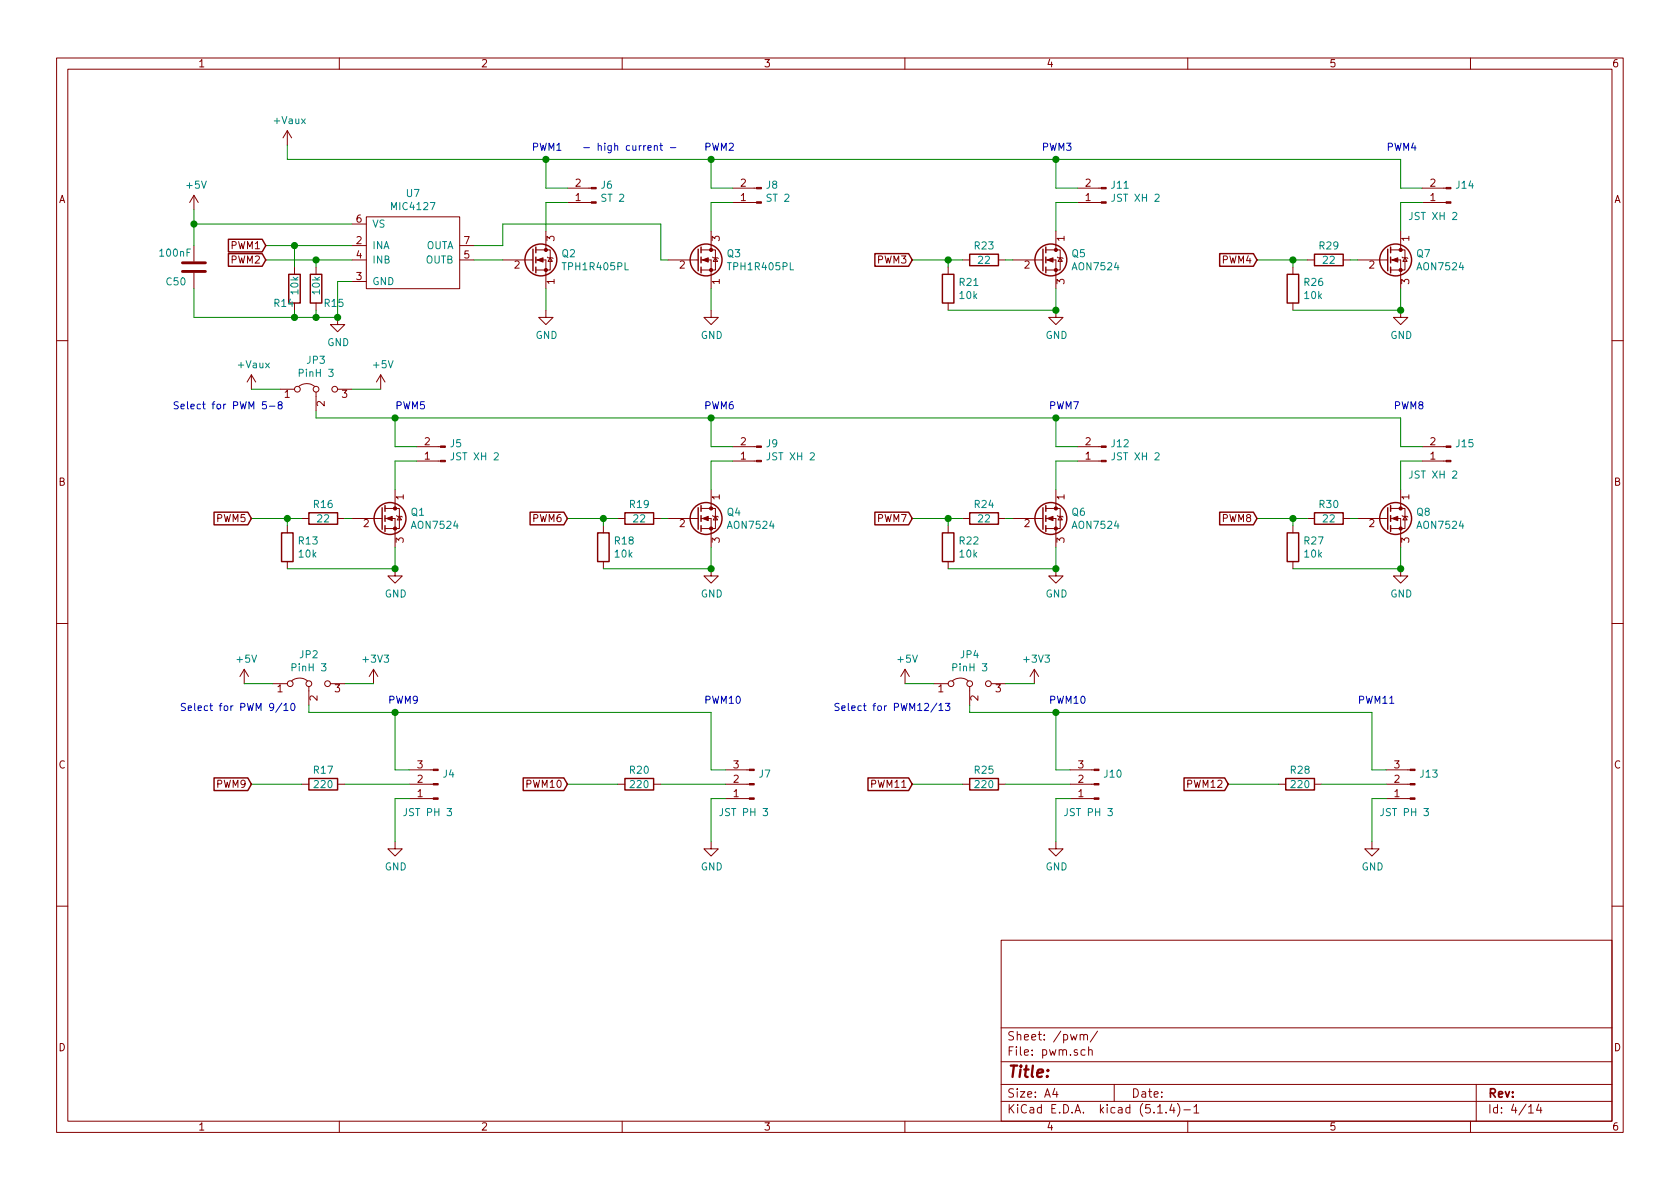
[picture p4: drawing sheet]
EESchema Schematic File Version 4
LIBS:conan-cache
EELAYER 30 0
EELAYER END
$Descr A4 11693 8268
encoding utf-8
Sheet 4 14
Title ""
Date ""
Rev ""
Comp ""
Comment1 ""
Comment2 ""
Comment3 ""
Comment4 ""
$EndDescr
$Comp
L power:GND #PWR051
U 1 1
P 3800 2150
F 0 "#PWR051" H 3800 1900 50  0001 C CNN
F 1 "GND" H 3805 1977 50  0000 C CNN
F 2 "" H 3800 2150 50  0001 C CNN
F 3 "" H 3800 2150 50  0001 C CNN
	1    3800 2150
	1    0    0    -1  
$EndComp
Wire Wire Line
	3800 2150 3800 2000
Text GLabel 1850 1700 0    50   Input ~ 0
PWM1
$Comp
L Connector:Conn_01x02_Male J6
U 1 1
P 4150 1400
F 0 "J6" H 4122 1282 50  0000 R CNN
F 1 "ST 2" H 4122 1373 50  0000 R CNN
F 2 "TerminalBlock_Phoenix:TerminalBlock_Phoenix_MKDS-3-2-5.08_1x02_P5.08mm_Horizontal" H 4150 1400 50  0001 C CNN
F 3 "~" H 4150 1400 50  0001 C CNN
	1    4150 1400
	-1   0    0    1   
$EndComp
$Comp
L arne:+Vaux #PWR045
U 1 1
P 2000 1000
F 0 "#PWR045" H 2000 850 50  0001 C CNN
F 1 "+Vaux" H 2015 1173 50  0000 C CNN
F 2 "" H 2000 1000 50  0001 C CNN
F 3 "" H 2000 1000 50  0001 C CNN
	1    2000 1000
	1    0    0    -1  
$EndComp
Wire Wire Line
	3950 1400 3800 1400
Wire Wire Line
	3800 1400 3800 1600
Wire Wire Line
	3800 1100 3800 1300
Wire Wire Line
	3800 1300 3950 1300
$Comp
L power:GND #PWR052
U 1 1
P 4950 2150
F 0 "#PWR052" H 4950 1900 50  0001 C CNN
F 1 "GND" H 4955 1977 50  0000 C CNN
F 2 "" H 4950 2150 50  0001 C CNN
F 3 "" H 4950 2150 50  0001 C CNN
	1    4950 2150
	1    0    0    -1  
$EndComp
Wire Wire Line
	4950 2150 4950 2000
Wire Wire Line
	4600 1800 4650 1800
Text GLabel 1850 1800 0    50   Input ~ 0
PWM2
$Comp
L Connector:Conn_01x02_Male J8
U 1 1
P 5300 1400
F 0 "J8" H 5272 1282 50  0000 R CNN
F 1 "ST 2" H 5272 1373 50  0000 R CNN
F 2 "TerminalBlock_Phoenix:TerminalBlock_Phoenix_MKDS-3-2-5.08_1x02_P5.08mm_Horizontal" H 5300 1400 50  0001 C CNN
F 3 "~" H 5300 1400 50  0001 C CNN
	1    5300 1400
	-1   0    0    1   
$EndComp
Wire Wire Line
	5100 1400 4950 1400
Wire Wire Line
	4950 1400 4950 1600
Wire Wire Line
	4950 1100 4950 1300
Wire Wire Line
	4950 1300 5100 1300
$Comp
L Device:Q_NMOS_DGS Q5
U 1 1
P 7250 1800
F 0 "Q5" H 7456 1846 50  0000 L CNN
F 1 "AON7524" H 7456 1755 50  0000 L CNN
F 2 "arne:FET_DGS_DFN3x3A_8L_EP1_P" H 7450 1900 50  0001 C CNN
F 3 "~" H 7250 1800 50  0001 C CNN
	1    7250 1800
	1    0    0    -1  
$EndComp
$Comp
L power:GND #PWR057
U 1 1
P 7350 2150
F 0 "#PWR057" H 7350 1900 50  0001 C CNN
F 1 "GND" H 7355 1977 50  0000 C CNN
F 2 "" H 7350 2150 50  0001 C CNN
F 3 "" H 7350 2150 50  0001 C CNN
	1    7350 2150
	1    0    0    -1  
$EndComp
Wire Wire Line
	6600 2150 7350 2150
Wire Wire Line
	7350 2150 7350 2000
Connection ~ 7350 2150
Wire Wire Line
	7000 1800 7050 1800
Wire Wire Line
	6700 1800 6600 1800
Wire Wire Line
	6600 1800 6600 1850
Wire Wire Line
	6600 1800 6350 1800
Connection ~ 6600 1800
Text GLabel 6350 1800 0    50   Input ~ 0
PWM3
$Comp
L Connector:Conn_01x02_Male J11
U 1 1
P 7700 1400
F 0 "J11" H 7672 1282 50  0000 R CNN
F 1 "JST XH 2" H 7672 1373 50  0000 R CNN
F 2 "Connector_JST:JST_XH_B02B-XH-A_1x02_P2.50mm_Vertical" H 7700 1400 50  0001 C CNN
F 3 "~" H 7700 1400 50  0001 C CNN
	1    7700 1400
	-1   0    0    1   
$EndComp
Wire Wire Line
	7500 1400 7350 1400
Wire Wire Line
	7350 1400 7350 1600
Wire Wire Line
	7350 1100 7350 1300
Wire Wire Line
	7350 1300 7500 1300
$Comp
L Device:Q_NMOS_DGS Q7
U 1 1
P 9650 1800
F 0 "Q7" H 9856 1846 50  0000 L CNN
F 1 "AON7524" H 9856 1755 50  0000 L CNN
F 2 "arne:FET_DGS_DFN3x3A_8L_EP1_P" H 9850 1900 50  0001 C CNN
F 3 "~" H 9650 1800 50  0001 C CNN
	1    9650 1800
	1    0    0    -1  
$EndComp
$Comp
L power:GND #PWR061
U 1 1
P 9750 2150
F 0 "#PWR061" H 9750 1900 50  0001 C CNN
F 1 "GND" H 9755 1977 50  0000 C CNN
F 2 "" H 9750 2150 50  0001 C CNN
F 3 "" H 9750 2150 50  0001 C CNN
	1    9750 2150
	1    0    0    -1  
$EndComp
Wire Wire Line
	9000 2150 9750 2150
Wire Wire Line
	9750 2150 9750 2000
Connection ~ 9750 2150
Wire Wire Line
	9400 1800 9450 1800
Wire Wire Line
	9100 1800 9000 1800
Wire Wire Line
	9000 1800 9000 1850
Wire Wire Line
	9000 1800 8750 1800
Connection ~ 9000 1800
Text GLabel 8750 1800 0    50   Input ~ 0
PWM4
$Comp
L Connector:Conn_01x02_Male J14
U 1 1
P 10100 1400
F 0 "J14" H 10072 1282 50  0000 R CNN
F 1 "JST XH 2" H 10400 1500 50  0000 R CNN
F 2 "Connector_JST:JST_XH_B02B-XH-A_1x02_P2.50mm_Vertical" H 10100 1400 50  0001 C CNN
F 3 "~" H 10100 1400 50  0001 C CNN
	1    10100 1400
	-1   0    0    1   
$EndComp
Wire Wire Line
	9900 1400 9750 1400
Wire Wire Line
	9750 1400 9750 1600
Wire Wire Line
	9750 1100 9750 1300
Wire Wire Line
	9750 1300 9900 1300
Wire Wire Line
	9750 1100 7350 1100
Wire Wire Line
	2000 1100 2000 1000
Connection ~ 3800 1100
Wire Wire Line
	3800 1100 2000 1100
Connection ~ 4950 1100
Wire Wire Line
	4950 1100 3800 1100
Connection ~ 7350 1100
Wire Wire Line
	7350 1100 4950 1100
$Comp
L Device:Q_NMOS_DGS Q1
U 1 1
P 2650 3600
F 0 "Q1" H 2856 3646 50  0000 L CNN
F 1 "AON7524" H 2856 3555 50  0000 L CNN
F 2 "arne:FET_DGS_DFN3x3A_8L_EP1_P" H 2850 3700 50  0001 C CNN
F 3 "~" H 2650 3600 50  0001 C CNN
	1    2650 3600
	1    0    0    -1  
$EndComp
$Comp
L power:GND #PWR049
U 1 1
P 2750 3950
F 0 "#PWR049" H 2750 3700 50  0001 C CNN
F 1 "GND" H 2755 3777 50  0000 C CNN
F 2 "" H 2750 3950 50  0001 C CNN
F 3 "" H 2750 3950 50  0001 C CNN
	1    2750 3950
	1    0    0    -1  
$EndComp
Wire Wire Line
	2000 3950 2750 3950
Wire Wire Line
	2750 3950 2750 3800
Connection ~ 2750 3950
Wire Wire Line
	2400 3600 2450 3600
Wire Wire Line
	2100 3600 2000 3600
Wire Wire Line
	2000 3600 2000 3650
Wire Wire Line
	2000 3600 1750 3600
Connection ~ 2000 3600
Text GLabel 1750 3600 0    50   Input ~ 0
PWM5
$Comp
L Connector:Conn_01x02_Male J5
U 1 1
P 3100 3200
F 0 "J5" H 3072 3082 50  0000 R CNN
F 1 "JST XH 2" H 3072 3173 50  0000 R CNN
F 2 "Connector_JST:JST_XH_B02B-XH-A_1x02_P2.50mm_Vertical" H 3100 3200 50  0001 C CNN
F 3 "~" H 3100 3200 50  0001 C CNN
	1    3100 3200
	-1   0    0    1   
$EndComp
Wire Wire Line
	2900 3200 2750 3200
Wire Wire Line
	2750 3200 2750 3400
Wire Wire Line
	2750 2900 2750 3100
Wire Wire Line
	2750 3100 2900 3100
$Comp
L Device:Q_NMOS_DGS Q4
U 1 1
P 4850 3600
F 0 "Q4" H 5056 3646 50  0000 L CNN
F 1 "AON7524" H 5056 3555 50  0000 L CNN
F 2 "arne:FET_DGS_DFN3x3A_8L_EP1_P" H 5050 3700 50  0001 C CNN
F 3 "~" H 4850 3600 50  0001 C CNN
	1    4850 3600
	1    0    0    -1  
$EndComp
$Comp
L power:GND #PWR053
U 1 1
P 4950 3950
F 0 "#PWR053" H 4950 3700 50  0001 C CNN
F 1 "GND" H 4955 3777 50  0000 C CNN
F 2 "" H 4950 3950 50  0001 C CNN
F 3 "" H 4950 3950 50  0001 C CNN
	1    4950 3950
	1    0    0    -1  
$EndComp
Wire Wire Line
	4200 3950 4950 3950
Wire Wire Line
	4950 3950 4950 3800
Connection ~ 4950 3950
Wire Wire Line
	4600 3600 4650 3600
Wire Wire Line
	4300 3600 4200 3600
Wire Wire Line
	4200 3600 4200 3650
Wire Wire Line
	4200 3600 3950 3600
Connection ~ 4200 3600
Text GLabel 3950 3600 0    50   Input ~ 0
PWM6
$Comp
L Connector:Conn_01x02_Male J9
U 1 1
P 5300 3200
F 0 "J9" H 5272 3082 50  0000 R CNN
F 1 "JST XH 2" H 5272 3173 50  0000 R CNN
F 2 "Connector_JST:JST_XH_B02B-XH-A_1x02_P2.50mm_Vertical" H 5300 3200 50  0001 C CNN
F 3 "~" H 5300 3200 50  0001 C CNN
	1    5300 3200
	-1   0    0    1   
$EndComp
Wire Wire Line
	5100 3200 4950 3200
Wire Wire Line
	4950 3200 4950 3400
Wire Wire Line
	4950 2900 4950 3100
Wire Wire Line
	4950 3100 5100 3100
$Comp
L Device:Q_NMOS_DGS Q6
U 1 1
P 7250 3600
F 0 "Q6" H 7456 3646 50  0000 L CNN
F 1 "AON7524" H 7456 3555 50  0000 L CNN
F 2 "arne:FET_DGS_DFN3x3A_8L_EP1_P" H 7450 3700 50  0001 C CNN
F 3 "~" H 7250 3600 50  0001 C CNN
	1    7250 3600
	1    0    0    -1  
$EndComp
$Comp
L power:GND #PWR058
U 1 1
P 7350 3950
F 0 "#PWR058" H 7350 3700 50  0001 C CNN
F 1 "GND" H 7355 3777 50  0000 C CNN
F 2 "" H 7350 3950 50  0001 C CNN
F 3 "" H 7350 3950 50  0001 C CNN
	1    7350 3950
	1    0    0    -1  
$EndComp
Wire Wire Line
	6600 3950 7350 3950
Wire Wire Line
	7350 3950 7350 3800
Connection ~ 7350 3950
Wire Wire Line
	7000 3600 7050 3600
Wire Wire Line
	6700 3600 6600 3600
Wire Wire Line
	6600 3600 6600 3650
Wire Wire Line
	6600 3600 6350 3600
Connection ~ 6600 3600
Text GLabel 6350 3600 0    50   Input ~ 0
PWM7
$Comp
L Connector:Conn_01x02_Male J12
U 1 1
P 7700 3200
F 0 "J12" H 7672 3082 50  0000 R CNN
F 1 "JST XH 2" H 7672 3173 50  0000 R CNN
F 2 "Connector_JST:JST_XH_B02B-XH-A_1x02_P2.50mm_Vertical" H 7700 3200 50  0001 C CNN
F 3 "~" H 7700 3200 50  0001 C CNN
	1    7700 3200
	-1   0    0    1   
$EndComp
Wire Wire Line
	7500 3200 7350 3200
Wire Wire Line
	7350 3200 7350 3400
Wire Wire Line
	7350 2900 7350 3100
Wire Wire Line
	7350 3100 7500 3100
$Comp
L Device:Q_NMOS_DGS Q8
U 1 1
P 9650 3600
F 0 "Q8" H 9856 3646 50  0000 L CNN
F 1 "AON7524" H 9856 3555 50  0000 L CNN
F 2 "arne:FET_DGS_DFN3x3A_8L_EP1_P" H 9850 3700 50  0001 C CNN
F 3 "~" H 9650 3600 50  0001 C CNN
	1    9650 3600
	1    0    0    -1  
$EndComp
$Comp
L power:GND #PWR062
U 1 1
P 9750 3950
F 0 "#PWR062" H 9750 3700 50  0001 C CNN
F 1 "GND" H 9755 3777 50  0000 C CNN
F 2 "" H 9750 3950 50  0001 C CNN
F 3 "" H 9750 3950 50  0001 C CNN
	1    9750 3950
	1    0    0    -1  
$EndComp
Wire Wire Line
	9000 3950 9750 3950
Wire Wire Line
	9750 3950 9750 3800
Connection ~ 9750 3950
Wire Wire Line
	9400 3600 9450 3600
Wire Wire Line
	9100 3600 9000 3600
Wire Wire Line
	9000 3600 9000 3650
Wire Wire Line
	9000 3600 8750 3600
Connection ~ 9000 3600
Text GLabel 8750 3600 0    50   Input ~ 0
PWM8
$Comp
L Connector:Conn_01x02_Male J15
U 1 1
P 10100 3200
F 0 "J15" H 10072 3082 50  0000 R CNN
F 1 "JST XH 2" H 10400 3300 50  0000 R CNN
F 2 "Connector_JST:JST_XH_B02B-XH-A_1x02_P2.50mm_Vertical" H 10100 3200 50  0001 C CNN
F 3 "~" H 10100 3200 50  0001 C CNN
	1    10100 3200
	-1   0    0    1   
$EndComp
Wire Wire Line
	9900 3200 9750 3200
Wire Wire Line
	9750 3200 9750 3400
Wire Wire Line
	9750 2900 9750 3100
Wire Wire Line
	9750 3100 9900 3100
Wire Wire Line
	9750 2900 7350 2900
Connection ~ 2750 2900
Wire Wire Line
	2750 2900 2200 2900
Connection ~ 4950 2900
Wire Wire Line
	4950 2900 2750 2900
Connection ~ 7350 2900
Wire Wire Line
	7350 2900 4950 2900
$Comp
L arne:+Vaux #PWR044
U 1 1
P 1750 2700
F 0 "#PWR044" H 1750 2550 50  0001 C CNN
F 1 "+Vaux" H 1765 2873 50  0000 C CNN
F 2 "" H 1750 2700 50  0001 C CNN
F 3 "" H 1750 2700 50  0001 C CNN
	1    1750 2700
	1    0    0    -1  
$EndComp
$Comp
L power:+5V #PWR048
U 1 1
P 2650 2700
F 0 "#PWR048" H 2650 2550 50  0001 C CNN
F 1 "+5V" H 2665 2873 50  0000 C CNN
F 2 "" H 2650 2700 50  0001 C CNN
F 3 "" H 2650 2700 50  0001 C CNN
	1    2650 2700
	1    0    0    -1  
$EndComp
$Comp
L Jumper:Jumper_3_Bridged12 JP3
U 1 1
P 2200 2700
F 0 "JP3" H 2200 2904 50  0000 C CNN
F 1 "PinH 3" H 2200 2813 50  0000 C CNN
F 2 "Connector_PinHeader_2.54mm:PinHeader_1x03_P2.54mm_Vertical" H 2200 2700 50  0001 C CNN
F 3 "~" H 2200 2700 50  0001 C CNN
	1    2200 2700
	1    0    0    -1  
$EndComp
Wire Wire Line
	2200 2900 2200 2850
Wire Wire Line
	1750 2700 1950 2700
Wire Wire Line
	2650 2700 2450 2700
$Comp
L power:+5V #PWR043
U 1 1
P 1700 4750
F 0 "#PWR043" H 1700 4600 50  0001 C CNN
F 1 "+5V" H 1715 4923 50  0000 C CNN
F 2 "" H 1700 4750 50  0001 C CNN
F 3 "" H 1700 4750 50  0001 C CNN
	1    1700 4750
	1    0    0    -1  
$EndComp
$Comp
L Jumper:Jumper_3_Bridged12 JP2
U 1 1
P 2150 4750
F 0 "JP2" H 2150 4954 50  0000 C CNN
F 1 "PinH 3" H 2150 4863 50  0000 C CNN
F 2 "Connector_PinHeader_2.54mm:PinHeader_1x03_P2.54mm_Vertical" H 2150 4750 50  0001 C CNN
F 3 "~" H 2150 4750 50  0001 C CNN
	1    2150 4750
	1    0    0    -1  
$EndComp
Wire Wire Line
	2150 4950 2150 4900
Wire Wire Line
	1700 4750 1900 4750
Wire Wire Line
	2600 4750 2400 4750
$Comp
L power:+3V3 #PWR047
U 1 1
P 2600 4750
F 0 "#PWR047" H 2600 4600 50  0001 C CNN
F 1 "+3V3" H 2615 4923 50  0000 C CNN
F 2 "" H 2600 4750 50  0001 C CNN
F 3 "" H 2600 4750 50  0001 C CNN
	1    2600 4750
	1    0    0    -1  
$EndComp
$Comp
L Connector:Conn_01x03_Male J4
U 1 1
P 3050 5450
F 0 "J4" H 3022 5382 50  0000 R CNN
F 1 "JST PH 3" H 3300 5650 50  0000 R CNN
F 2 "Connector_JST:JST_PH_B3B-PH-K_1x03_P2.00mm_Vertical" H 3050 5450 50  0001 C CNN
F 3 "~" H 3050 5450 50  0001 C CNN
	1    3050 5450
	-1   0    0    1   
$EndComp
$Comp
L power:GND #PWR050
U 1 1
P 2750 5850
F 0 "#PWR050" H 2750 5600 50  0001 C CNN
F 1 "GND" H 2755 5677 50  0000 C CNN
F 2 "" H 2750 5850 50  0001 C CNN
F 3 "" H 2750 5850 50  0001 C CNN
	1    2750 5850
	1    0    0    -1  
$EndComp
$Comp
L Device:R R17
U 1 1
P 2250 5450
F 0 "R17" V 2150 5450 50  0000 C CNN
F 1 "220" V 2250 5450 50  0000 C CNN
F 2 "Resistor_SMD:R_0603_1608Metric" V 2180 5450 50  0001 C CNN
F 3 "~" H 2250 5450 50  0001 C CNN
	1    2250 5450
	0    1    1    0   
$EndComp
Text GLabel 1750 5450 0    50   Input ~ 0
PWM9
Wire Wire Line
	1750 5450 2100 5450
Wire Wire Line
	2400 5450 2850 5450
Wire Wire Line
	2850 5550 2750 5550
Wire Wire Line
	2750 5550 2750 5850
Wire Wire Line
	2850 5350 2750 5350
Wire Wire Line
	2750 5350 2750 4950
Wire Wire Line
	2750 4950 2150 4950
$Comp
L Connector:Conn_01x03_Male J7
U 1 1
P 5250 5450
F 0 "J7" H 5222 5382 50  0000 R CNN
F 1 "JST PH 3" H 5500 5650 50  0000 R CNN
F 2 "Connector_JST:JST_PH_B3B-PH-K_1x03_P2.00mm_Vertical" H 5250 5450 50  0001 C CNN
F 3 "~" H 5250 5450 50  0001 C CNN
	1    5250 5450
	-1   0    0    1   
$EndComp
$Comp
L power:GND #PWR054
U 1 1
P 4950 5850
F 0 "#PWR054" H 4950 5600 50  0001 C CNN
F 1 "GND" H 4955 5677 50  0000 C CNN
F 2 "" H 4950 5850 50  0001 C CNN
F 3 "" H 4950 5850 50  0001 C CNN
	1    4950 5850
	1    0    0    -1  
$EndComp
Text GLabel 3950 5450 0    50   Input ~ 0
PWM10
Wire Wire Line
	3950 5450 4300 5450
Wire Wire Line
	4600 5450 5050 5450
Wire Wire Line
	5050 5550 4950 5550
Wire Wire Line
	4950 5550 4950 5850
Wire Wire Line
	5050 5350 4950 5350
Wire Wire Line
	4950 5350 4950 4950
Connection ~ 2750 4950
Wire Wire Line
	2750 4950 4950 4950
$Comp
L power:+5V #PWR055
U 1 1
P 6300 4750
F 0 "#PWR055" H 6300 4600 50  0001 C CNN
F 1 "+5V" H 6315 4923 50  0000 C CNN
F 2 "" H 6300 4750 50  0001 C CNN
F 3 "" H 6300 4750 50  0001 C CNN
	1    6300 4750
	1    0    0    -1  
$EndComp
$Comp
L Jumper:Jumper_3_Bridged12 JP4
U 1 1
P 6750 4750
F 0 "JP4" H 6750 4954 50  0000 C CNN
F 1 "PinH 3" H 6750 4863 50  0000 C CNN
F 2 "Connector_PinHeader_2.54mm:PinHeader_1x03_P2.54mm_Vertical" H 6750 4750 50  0001 C CNN
F 3 "~" H 6750 4750 50  0001 C CNN
	1    6750 4750
	1    0    0    -1  
$EndComp
Wire Wire Line
	6750 4950 6750 4900
Wire Wire Line
	6300 4750 6500 4750
Wire Wire Line
	7200 4750 7000 4750
$Comp
L power:+3V3 #PWR056
U 1 1
P 7200 4750
F 0 "#PWR056" H 7200 4600 50  0001 C CNN
F 1 "+3V3" H 7215 4923 50  0000 C CNN
F 2 "" H 7200 4750 50  0001 C CNN
F 3 "" H 7200 4750 50  0001 C CNN
	1    7200 4750
	1    0    0    -1  
$EndComp
$Comp
L Connector:Conn_01x03_Male J10
U 1 1
P 7650 5450
F 0 "J10" H 7622 5382 50  0000 R CNN
F 1 "JST PH 3" H 7900 5650 50  0000 R CNN
F 2 "Connector_JST:JST_PH_B3B-PH-K_1x03_P2.00mm_Vertical" H 7650 5450 50  0001 C CNN
F 3 "~" H 7650 5450 50  0001 C CNN
	1    7650 5450
	-1   0    0    1   
$EndComp
$Comp
L power:GND #PWR059
U 1 1
P 7350 5850
F 0 "#PWR059" H 7350 5600 50  0001 C CNN
F 1 "GND" H 7355 5677 50  0000 C CNN
F 2 "" H 7350 5850 50  0001 C CNN
F 3 "" H 7350 5850 50  0001 C CNN
	1    7350 5850
	1    0    0    -1  
$EndComp
Text GLabel 6350 5450 0    50   Input ~ 0
PWM11
Wire Wire Line
	6350 5450 6700 5450
Wire Wire Line
	7000 5450 7450 5450
Wire Wire Line
	7450 5550 7350 5550
Wire Wire Line
	7350 5550 7350 5850
Wire Wire Line
	7450 5350 7350 5350
Wire Wire Line
	7350 5350 7350 4950
Wire Wire Line
	7350 4950 6750 4950
$Comp
L Connector:Conn_01x03_Male J13
U 1 1
P 9850 5450
F 0 "J13" H 9822 5382 50  0000 R CNN
F 1 "JST PH 3" H 10100 5650 50  0000 R CNN
F 2 "Connector_JST:JST_PH_B3B-PH-K_1x03_P2.00mm_Vertical" H 9850 5450 50  0001 C CNN
F 3 "~" H 9850 5450 50  0001 C CNN
	1    9850 5450
	-1   0    0    1   
$EndComp
$Comp
L power:GND #PWR060
U 1 1
P 9550 5850
F 0 "#PWR060" H 9550 5600 50  0001 C CNN
F 1 "GND" H 9555 5677 50  0000 C CNN
F 2 "" H 9550 5850 50  0001 C CNN
F 3 "" H 9550 5850 50  0001 C CNN
	1    9550 5850
	1    0    0    -1  
$EndComp
Text GLabel 8550 5450 0    50   Input ~ 0
PWM12
Wire Wire Line
	8550 5450 8900 5450
Wire Wire Line
	9200 5450 9650 5450
Wire Wire Line
	9650 5550 9550 5550
Wire Wire Line
	9550 5550 9550 5850
Wire Wire Line
	9650 5350 9550 5350
Wire Wire Line
	9550 5350 9550 4950
Connection ~ 7350 4950
Wire Wire Line
	7350 4950 9550 4950
$Comp
L Device:R R23
U 1 1
P 6850 1800
F 0 "R23" V 6750 1800 50  0000 C CNN
F 1 "22" V 6850 1800 50  0000 C CNN
F 2 "Resistor_SMD:R_0603_1608Metric" V 6780 1800 50  0001 C CNN
F 3 "~" H 6850 1800 50  0001 C CNN
	1    6850 1800
	0    1    1    0   
$EndComp
$Comp
L Device:R R29
U 1 1
P 9250 1800
F 0 "R29" V 9150 1800 50  0000 C CNN
F 1 "22" V 9250 1800 50  0000 C CNN
F 2 "Resistor_SMD:R_0603_1608Metric" V 9180 1800 50  0001 C CNN
F 3 "~" H 9250 1800 50  0001 C CNN
	1    9250 1800
	0    1    1    0   
$EndComp
$Comp
L Device:R R15
U 1 1
P 2200 2000
F 0 "R15" H 2250 1900 50  0000 L CNN
F 1 "10k" V 2200 1950 50  0000 L CNN
F 2 "Resistor_SMD:R_0603_1608Metric" V 2130 2000 50  0001 C CNN
F 3 "~" H 2200 2000 50  0001 C CNN
	1    2200 2000
	1    0    0    -1  
$EndComp
$Comp
L Device:R R21
U 1 1
P 6600 2000
F 0 "R21" H 6670 2046 50  0000 L CNN
F 1 "10k" H 6670 1955 50  0000 L CNN
F 2 "Resistor_SMD:R_0603_1608Metric" V 6530 2000 50  0001 C CNN
F 3 "~" H 6600 2000 50  0001 C CNN
	1    6600 2000
	1    0    0    -1  
$EndComp
$Comp
L Device:R R26
U 1 1
P 9000 2000
F 0 "R26" H 9070 2046 50  0000 L CNN
F 1 "10k" H 9070 1955 50  0000 L CNN
F 2 "Resistor_SMD:R_0603_1608Metric" V 8930 2000 50  0001 C CNN
F 3 "~" H 9000 2000 50  0001 C CNN
	1    9000 2000
	1    0    0    -1  
$EndComp
$Comp
L Device:R R16
U 1 1
P 2250 3600
F 0 "R16" V 2150 3600 50  0000 C CNN
F 1 "22" V 2250 3600 50  0000 C CNN
F 2 "Resistor_SMD:R_0603_1608Metric" V 2180 3600 50  0001 C CNN
F 3 "~" H 2250 3600 50  0001 C CNN
	1    2250 3600
	0    1    1    0   
$EndComp
$Comp
L Device:R R19
U 1 1
P 4450 3600
F 0 "R19" V 4350 3600 50  0000 C CNN
F 1 "22" V 4450 3600 50  0000 C CNN
F 2 "Resistor_SMD:R_0603_1608Metric" V 4380 3600 50  0001 C CNN
F 3 "~" H 4450 3600 50  0001 C CNN
	1    4450 3600
	0    1    1    0   
$EndComp
$Comp
L Device:R R24
U 1 1
P 6850 3600
F 0 "R24" V 6750 3600 50  0000 C CNN
F 1 "22" V 6850 3600 50  0000 C CNN
F 2 "Resistor_SMD:R_0603_1608Metric" V 6780 3600 50  0001 C CNN
F 3 "~" H 6850 3600 50  0001 C CNN
	1    6850 3600
	0    1    1    0   
$EndComp
$Comp
L Device:R R30
U 1 1
P 9250 3600
F 0 "R30" V 9150 3600 50  0000 C CNN
F 1 "22" V 9250 3600 50  0000 C CNN
F 2 "Resistor_SMD:R_0603_1608Metric" V 9180 3600 50  0001 C CNN
F 3 "~" H 9250 3600 50  0001 C CNN
	1    9250 3600
	0    1    1    0   
$EndComp
$Comp
L Device:R R13
U 1 1
P 2000 3800
F 0 "R13" H 2070 3846 50  0000 L CNN
F 1 "10k" H 2070 3755 50  0000 L CNN
F 2 "Resistor_SMD:R_0603_1608Metric" V 1930 3800 50  0001 C CNN
F 3 "~" H 2000 3800 50  0001 C CNN
	1    2000 3800
	1    0    0    -1  
$EndComp
$Comp
L Device:R R18
U 1 1
P 4200 3800
F 0 "R18" H 4270 3846 50  0000 L CNN
F 1 "10k" H 4270 3755 50  0000 L CNN
F 2 "Resistor_SMD:R_0603_1608Metric" V 4130 3800 50  0001 C CNN
F 3 "~" H 4200 3800 50  0001 C CNN
	1    4200 3800
	1    0    0    -1  
$EndComp
$Comp
L Device:R R22
U 1 1
P 6600 3800
F 0 "R22" H 6670 3846 50  0000 L CNN
F 1 "10k" H 6670 3755 50  0000 L CNN
F 2 "Resistor_SMD:R_0603_1608Metric" V 6530 3800 50  0001 C CNN
F 3 "~" H 6600 3800 50  0001 C CNN
	1    6600 3800
	1    0    0    -1  
$EndComp
$Comp
L Device:R R27
U 1 1
P 9000 3800
F 0 "R27" H 9070 3846 50  0000 L CNN
F 1 "10k" H 9070 3755 50  0000 L CNN
F 2 "Resistor_SMD:R_0603_1608Metric" V 8930 3800 50  0001 C CNN
F 3 "~" H 9000 3800 50  0001 C CNN
	1    9000 3800
	1    0    0    -1  
$EndComp
$Comp
L Device:R R20
U 1 1
P 4450 5450
F 0 "R20" V 4350 5450 50  0000 C CNN
F 1 "220" V 4450 5450 50  0000 C CNN
F 2 "Resistor_SMD:R_0603_1608Metric" V 4380 5450 50  0001 C CNN
F 3 "~" H 4450 5450 50  0001 C CNN
	1    4450 5450
	0    1    1    0   
$EndComp
$Comp
L Device:R R25
U 1 1
P 6850 5450
F 0 "R25" V 6750 5450 50  0000 C CNN
F 1 "220" V 6850 5450 50  0000 C CNN
F 2 "Resistor_SMD:R_0603_1608Metric" V 6780 5450 50  0001 C CNN
F 3 "~" H 6850 5450 50  0001 C CNN
	1    6850 5450
	0    1    1    0   
$EndComp
$Comp
L Device:R R28
U 1 1
P 9050 5450
F 0 "R28" V 8950 5450 50  0000 C CNN
F 1 "220" V 9050 5450 50  0000 C CNN
F 2 "Resistor_SMD:R_0603_1608Metric" V 8980 5450 50  0001 C CNN
F 3 "~" H 9050 5450 50  0001 C CNN
	1    9050 5450
	0    1    1    0   
$EndComp
$Comp
L arne:MIC4127 U7
U 1 1
P 2850 1400
F 0 "U7" H 2875 1465 50  0000 C CNN
F 1 "MIC4127" H 2875 1374 50  0000 C CNN
F 2 "Package_SO:SOIC-8-1EP_3.9x4.9mm_P1.27mm_EP2.35x2.35mm" H 2850 1400 50  0001 C CNN
F 3 "" H 2850 1400 50  0001 C CNN
	1    2850 1400
	1    0    0    -1  
$EndComp
$Comp
L power:GND #PWR046
U 1 1
P 2350 2200
F 0 "#PWR046" H 2350 1950 50  0001 C CNN
F 1 "GND" H 2355 2027 50  0000 C CNN
F 2 "" H 2350 2200 50  0001 C CNN
F 3 "" H 2350 2200 50  0001 C CNN
	1    2350 2200
	1    0    0    -1  
$EndComp
$Comp
L power:+5V #PWR042
U 1 1
P 1350 1450
F 0 "#PWR042" H 1350 1300 50  0001 C CNN
F 1 "+5V" H 1365 1623 50  0000 C CNN
F 2 "" H 1350 1450 50  0001 C CNN
F 3 "" H 1350 1450 50  0001 C CNN
	1    1350 1450
	1    0    0    -1  
$EndComp
$Comp
L Device:R R14
U 1 1
P 2050 2000
F 0 "R14" H 1900 1900 50  0000 L CNN
F 1 "10k" V 2050 1950 50  0000 L CNN
F 2 "Resistor_SMD:R_0603_1608Metric" V 1980 2000 50  0001 C CNN
F 3 "~" H 2050 2000 50  0001 C CNN
	1    2050 2000
	1    0    0    -1  
$EndComp
Wire Wire Line
	2350 2200 2350 1950
Wire Wire Line
	2350 1950 2450 1950
Wire Wire Line
	2050 2150 2050 2200
Wire Wire Line
	2050 2200 2200 2200
Connection ~ 2350 2200
Wire Wire Line
	2200 2150 2200 2200
Connection ~ 2200 2200
Wire Wire Line
	2200 2200 2350 2200
Wire Wire Line
	1850 1800 2200 1800
Wire Wire Line
	1850 1700 2050 1700
Wire Wire Line
	2200 1800 2200 1850
Connection ~ 2200 1800
Wire Wire Line
	2200 1800 2450 1800
Wire Wire Line
	2050 1850 2050 1700
Connection ~ 2050 1700
Wire Wire Line
	2050 1700 2450 1700
$Comp
L Device:C C50
U 1 1
P 1350 1850
F 0 "C50" H 1150 1750 50  0000 L CNN
F 1 "100nF" H 1100 1950 50  0000 L CNN
F 2 "Capacitor_SMD:C_0603_1608Metric" H 1388 1700 50  0001 C CNN
F 3 "~" H 1350 1850 50  0001 C CNN
	1    1350 1850
	1    0    0    -1  
$EndComp
Wire Wire Line
	1350 2000 1350 2200
Wire Wire Line
	1350 2200 2050 2200
Connection ~ 2050 2200
Wire Wire Line
	1350 1450 1350 1550
Wire Wire Line
	2450 1550 1350 1550
Connection ~ 1350 1550
Wire Wire Line
	1350 1550 1350 1700
Wire Wire Line
	3300 1800 3500 1800
Wire Wire Line
	3300 1700 3500 1700
Wire Wire Line
	3500 1700 3500 1550
Wire Wire Line
	3500 1550 4600 1550
Wire Wire Line
	4600 1550 4600 1800
$Comp
L Device:Q_NMOS_SGD Q2
U 1 1
P 3700 1800
F 0 "Q2" H 3906 1846 50  0000 L CNN
F 1 "TPH1R405PL" H 3906 1755 50  0000 L CNN
F 2 "arne:TPH1R405PL_SGD" H 3900 1900 50  0001 C CNN
F 3 "~" H 3700 1800 50  0001 C CNN
	1    3700 1800
	1    0    0    -1  
$EndComp
$Comp
L Device:Q_NMOS_SGD Q3
U 1 1
P 4850 1800
F 0 "Q3" H 5056 1846 50  0000 L CNN
F 1 "TPH1R405PL" H 5056 1755 50  0000 L CNN
F 2 "arne:TPH1R405PL_SGD" H 5050 1900 50  0001 C CNN
F 3 "~" H 4850 1800 50  0001 C CNN
	1    4850 1800
	1    0    0    -1  
$EndComp
Text Notes 3700 1050 0    50   ~ 0
PWM1
Text Notes 4900 1050 0    50   ~ 0
PWM2
Text Notes 4050 1050 0    50   ~ 0
- high current -
Text Notes 7250 1050 0    50   ~ 0
PWM3
Text Notes 9650 1050 0    50   ~ 0
PWM4
Text Notes 2750 2850 0    50   ~ 0
PWM5
Text Notes 4900 2850 0    50   ~ 0
PWM6
Text Notes 7300 2850 0    50   ~ 0
PWM7
Text Notes 9700 2850 0    50   ~ 0
PWM8
Text Notes 2700 4900 0    50   ~ 0
PWM9
Text Notes 4900 4900 0    50   ~ 0
PWM10
Text Notes 7300 4900 0    50   ~ 0
PWM10
Text Notes 9450 4900 0    50   ~ 0
PWM11
Text Notes 1200 2850 0    50   ~ 0
Select for PWM 5-8
Text Notes 1250 4950 0    50   ~ 0
Select for PWM 9/10
Text Notes 5800 4950 0    50   ~ 0
Select for PWM12/13
$EndSCHEMATC
